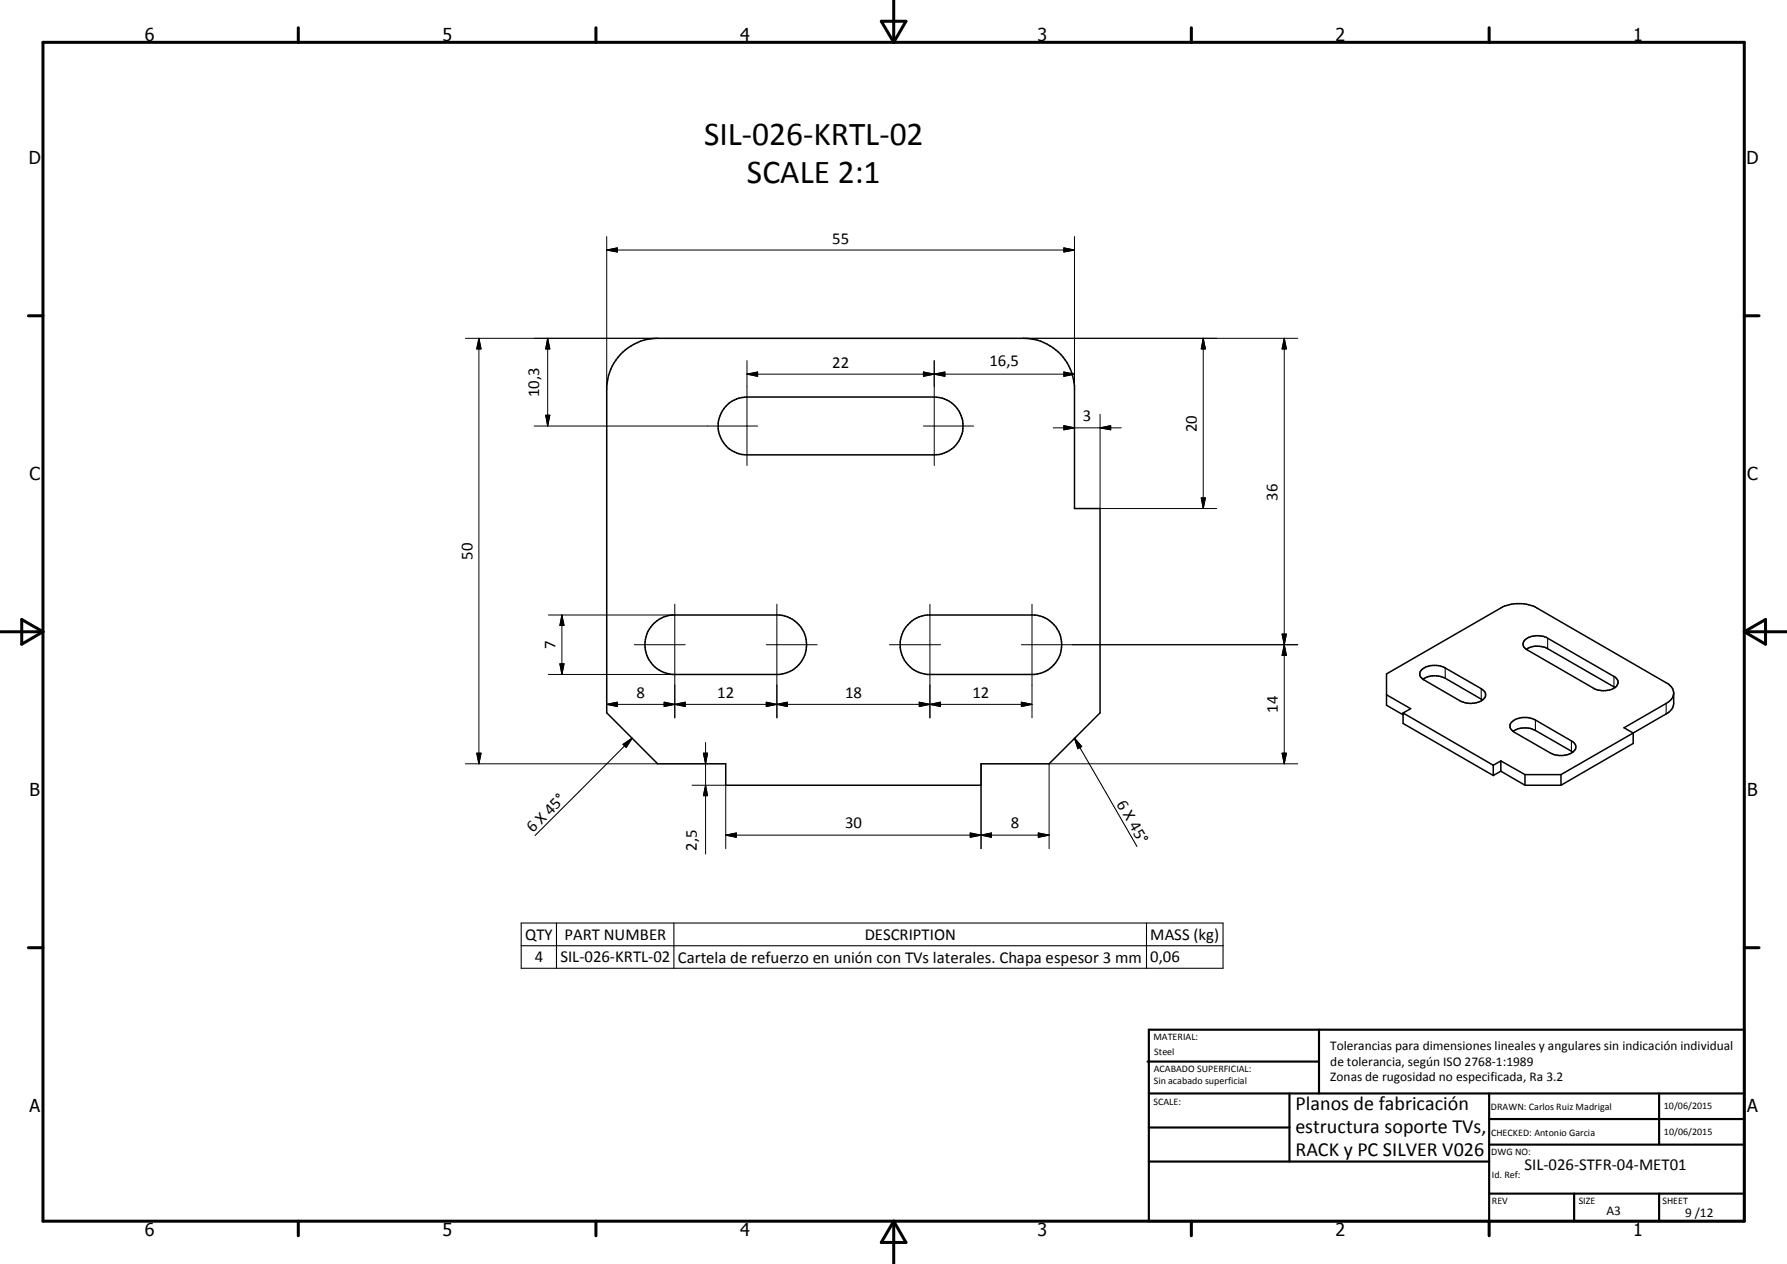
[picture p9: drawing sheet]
<svg xmlns="http://www.w3.org/2000/svg" width="420mm" height="297mm" viewBox="0 0 420 297" stroke-linecap="round" stroke-linejoin="round" font-family="sans-serif">
<g fill="none" stroke="#000" stroke-width=".35">
<path d="M145.9 83.3a12.2 12.2 0 0 1 8.7-3.8h86a12 12 0 0 1 12 11.2v28.8h6v48l-11.9 12h-16v5h-60.1v-5h-16l-11.9-12v-76.8a12.2 12.2 0 0 1 3.2-7.4zM171.1 95.1a6.8 6.8 0 0 1 4.5-1.8h44.1a6.8 6.8 0 0 1 6.7 6.8 6.8 6.8 0 0 1-6.7 6.8h-44.1a6.8 6.8 0 0 1-6.3-4.4 6.8 6.8 0 0 1 1.8-7.4zM153.4 146.8a7.1 7.1 0 0 1 4.6-2.3h25.3a7 7 0 0 1 6.3 7 7 7 0 0 1-6.3 7h-25.3a7 7 0 0 1-5.9-4.4 7 7 0 0 1 1.3-7.3zM213.9 146.3l.5-.4a7.2 7.2 0 0 1 3.6-1.4h25.3a7 7 0 0 1 6.3 7 7 7 0 0 1-6.3 7h-25.3a7 7 0 0 1-6-4.8 7 7 0 0 1 1.9-7.4zM334.3 157.4a5.1 5.1 0 0 1 5.5-.4l8.5 4.8a1.52 1.52 0 0 1 1 1.5 1.52 1.52 0 0 1-1 1.4 5.5 5.5 0 0 1-5 0l-8.5-4.9a1.44 1.44 0 0 1-.5-2.4zM334.5 159.6a5.3 5.3 0 0 1 5.3-.2l8.8 5.1M358.6 150.4a5 5 0 0 1 5.3-.4l15.6 9a1.45 1.45 0 0 1 1 1.3 1.45 1.45 0 0 1-1 1.4 5.1 5.1 0 0 1-4.9 0l-15.5-9a1.41 1.41 0 0 1-.5-2.3zM358.8 152.6a5.1 5.1 0 0 1 5.1-.2l15.8 9.2M326 163.3l5.7 3.2-1.8 1.1M329.9 167.6l21.2 12.2M329.9 167.6v2.4l21.2 12.2M351.1 179.8v2.4"/>
<path d="M352.9 178.8l5.7 3.2M352.9 178.8l-1.8 1M352.9 178.8v2.4M355.3 169.8a5 5 0 0 1 5.7-.6l8.5 4.9a1.55 1.55 0 0 1 1 1.7 1.55 1.55 0 0 1-1.4 1.3 5.3 5.3 0 0 1-4.6-.1l-8.7-5.1a1.36 1.36 0 0 1-.5-2.1zM355.8 171.9a5 5 0 0 1 5.2-.2l8.8 5M384 172.3l-17 9.7M384 172.3v2.4l-17 9.8M393.5 162.9a2.95 2.95 0 0 0-1.8-2.5l-30.4-17.5a9.2 9.2 0 0 0-8.4 0l-26.9 15.5v7.3l3.9 2.3M393.5 162.9a2.94 2.94 0 0 1-1.8 2.4l-9.9 5.7 2.2 1.3M393.5 162.9v2.4a2.94 2.94 0 0 1-1.8 2.5l-7.7 4.5M352.9 181.2l5.7 3.3M352.9 181.2l-1.8 1"/>
<path d="M358.6 184.5h8.4M358.6 182h8.4M358.6 182v2.5M367 182v2.5"/>
</g>
<g fill="none" stroke="#000" stroke-width=".25">
<path d="M339.8 157v2.4M363.9 150v2.4M379.5 159v2.4M146.5 174.9l2.1-1.4-1.4 2.1zM148.6 173.5l-22.8 22.8M252.6 173.5l1.7 1.9-.9 .5zM252.6 173.5l14.7 25.4M348.3 161.8v2.5M361 169.2v2.5M369.5 174.1v2.4M391.7 165.3v2.5M122.5 216.9h165.1v10.6h-165.1z"/>
<path d="M130.8 216.9v10.6M158.4 216.9v10.6M269.6 216.9v10.6M122.5 222.2h165.1"/>
</g>
<g fill="none" stroke="#000" stroke-width=".71">
<path d="M10.1 9.9h400v277.1h-400zM70.1 6.5v3.4M140.1 6.5v3.4M207.2 5h5.8l-2.9 4.9zM210.1 0v9.9M280.1 6.5v3.4M350.1 6.5v3.4M6.7 74.2h3.4M410.1 74.2h3.5M.1 148.5h10M5.1 145.6l5 2.9-5 2.9zM410.1 148.5h10"/>
<path d="M410.1 148.5l5-2.9v5.8zM6.7 222.7h3.4M410.1 222.7h3.5M70.1 287v3.4M140.1 287v3.4M210.1 287v10M210.1 287l2.9 5h-5.8zM280.1 287v3.4M350.1 287v3.4"/>
</g>
<g fill="none" stroke="#000" stroke-width=".51">
<path d="M269.8 249.5h40.3M270.1 242h140v45h-140zM270.1 257h140M303.2 257v16M310.1 242v15M350.1 257v30M390.1 257v12M270.1 265h33.1M270.1 273h80M350.1 269h60M350.1 263h60M350.1 280.5h60"/>
<path d="M370.1 280.5v6.5M390.1 280.5v6.5"/>
</g>
<g fill="none" stroke="#000" stroke-width=".24">
<path d="M142.7 58.8l2.4-.5v.9zM142.7 58.8h109.9M142.7 55.6v35.9M250.1 58.3l2.5 .5-2.5 .4zM252.6 55.6v35.9M109.4 79.5h45.2M112.6 79.5l.5 2.5h-1zM112.6 79.5v100M128.8 79.5l.5 2.5h-1zM128.8 79.5v20.6M240.6 79.5h64.5M282.9 79.5l.5 2.5h-1z"/>
<path d="M282.9 79.5v40M302 79.5l.5 2.5h-1.1zM302 79.5v100M128.3 97.6h1l-.5 2.5zM175.6 87.9l2.5-.5v1zM175.6 84.8v24.6M175.6 87.9h77M217.1 87.4l2.6 .5-2.6 .5zM219.7 87.9l2.5-.5v1zM219.7 84.8v24.6M250.1 87.4l2.5 .5-2.5 .5zM258.6 97.4v22.1h27.5"/>
<path d="M125.6 100.1h52.5M217.1 100.1h11.8M247.6 100.5h16M250.1 100l2.5 .5-2.5 .5zM258.6 100.5l2.5-.5v1zM282.4 117h1l-.5 2.5zM128.9 158.5h29.6M128.9 144.5h29.6M131.6 156h1l-.5 2.5zM132.1 144.5l.5 2.5h-1zM132.1 144.5v14M149.1 151.5h12"/>
<path d="M158.7 142v26.7M180.2 151.5h11.9M182.7 142v26.7M209.1 151.5h12M218.6 142v26.7M240.1 151.5h65M242.6 142v26.7M301.4 149h1.1l-.5 2.5zM301.4 149l1.1 5h-1.1l1.1-5zM302 151.5l.5 2.5h-1.1zM109.4 179.5h45.2M112.1 177h1l-.5 2.5z"/>
<path d="M142.7 165.5l2.4-.5v1zM142.7 165.5h99.9M156.2 165l2.5 .5-2.5 .5zM158.7 165.5l2.4-.5v1zM165.4 177h1l-.5 2.5zM165.9 174.5v26.2M180.2 165l2.5 .5-2.5 .5zM182.7 165.5l2.4-.5v1zM216.1 165l2.5 .5-2.5 .5zM216.1 165l5 1v-1l-5 1zM218.6 165.5l2.5-.5v1zM230.7 179.5v19.9"/>
<path d="M240.1 165l2.5 .5-2.5 .5zM301.4 177h1.1l-.5 2.5zM305.1 179.5h-58.4v19.9M162.7 184.5h7.9v14.9M165.9 184.5l.5 2.5h-1zM170.6 196.3l2.5-.6v1.1zM170.6 196.3h76.1M228.1 195.7l2.6 .6-2.6 .5zM230.7 196.3l2.4-.6v1.1zM244.1 195.7l2.6 .6-2.6 .5z"/>
</g>
<g fill="#000">
<path d="M142.7 58.8l2.4-.5v.9zM250.1 58.3l2.5 .5-2.5 .4zM112.6 79.5l.5 2.5h-1zM128.3 97.6h1l-.5 2.5zM128.8 79.5l.5 2.5h-1zM175.6 87.9l2.5-.5v1zM217.1 87.4l2.6 .5-2.6 .5zM219.7 87.9l2.5-.5v1zM250.1 87.4l2.5 .5-2.5 .5zM282.9 79.5l.5 2.5h-1zM302 79.5l.5 2.5h-1.1zM250.1 100l2.5 .5-2.5 .5z"/>
<path d="M258.6 100.5l2.5-.5v1zM282.4 117h1l-.5 2.5zM131.6 156h1l-.5 2.5zM132.1 144.5l.5 2.5h-1zM301.4 149h1.1l-.5 2.5zM302 151.5l.5 2.5h-1.1zM112.1 177h1l-.5 2.5zM142.7 165.5l2.4-.5v1zM146.5 174.9l2.1-1.4-1.4 2.1zM156.2 165l2.5 .5-2.5 .5zM158.7 165.5l2.4-.5v1zM165.4 177h1l-.5 2.5z"/>
<path d="M180.2 165l2.5 .5-2.5 .5zM182.7 165.5l2.4-.5v1zM216.1 165l2.5 .5-2.5 .5zM218.6 165.5l2.5-.5v1zM240.1 165l2.5 .5-2.5 .5zM252.6 173.5l1.7 1.9-.9 .5zM301.4 177h1.1l-.5 2.5zM165.9 184.5l.5 2.5h-1zM170.6 196.3l2.5-.6v1.1zM228.1 195.7l2.6 .6-2.6 .5zM230.7 196.3l2.4-.6v1.1zM244.1 195.7l2.6 .6-2.6 .5z"/>
</g>
<g font-size="7.9">
<text x="165.6" y="34">SIL-026-KRTL-02</text>
<text x="175.6" y="43">SCALE 2:1</text>
</g>
<g font-size="4.7">
<text x="304.6" y="260.8">Planos de fabricación</text>
<text x="304.6" y="266.2">estructura soporte TVs,</text>
<text x="304.6" y="271.6">RACK y PC SILVER V026</text>
</g>
<g font-size="4.2">
<text x="34" y="9.6">6</text>
<text x="104" y="9.6">5</text>
<text x="174" y="9.6">4</text>
<text x="244" y="9.6">3</text>
<text x="314" y="9.6">2</text>
<text x="384" y="9.6">1</text>
<text x="6.8" y="38.7">D</text>
<text x="410.6" y="38.7">D</text>
<text x="7" y="112.9">C</text>
<text x="410.8" y="112.9">C</text>
<text x="7" y="187.1">B</text>
<text x="410.8" y="187.1">B</text>
<text x="7" y="261.4">A</text>
<text x="410.8" y="261.4">A</text>
<text x="34" y="290.4">6</text>
<text x="104" y="290.4">5</text>
<text x="174" y="290.4">4</text>
<text x="244" y="290.4">3</text>
<text x="314" y="290.4">2</text>
<text x="384" y="290.4">1</text>
</g>
<g font-size="3.9">
<text x="195.7" y="57.2">55</text>
<text x="195.7" y="86.4">22</text>
<text x="232.7" y="85.9">16,5</text>
<text x="126.7" y="93.3" transform="rotate(-90 126.7 93.3)">10,3</text>
<text x="254.6" y="99">3</text>
<text x="281.4" y="101.5" transform="rotate(-90 281.4 101.5)">20</text>
<text x="300.4" y="117.6" transform="rotate(-90 300.4 117.6)">36</text>
<text x="111.1" y="131.5" transform="rotate(-90 111.1 131.5)">50</text>
<text x="130.6" y="152.5" transform="rotate(-90 130.6 152.5)">7</text>
<text x="149.7" y="164">8</text>
<text x="168.6" y="164">12</text>
<text x="198.7" y="164">18</text>
<text x="228.7" y="164">12</text>
<text x="300.4" y="167.5" transform="rotate(-90 300.4 167.5)">14</text>
<text x="262.5" y="188.9" transform="rotate(60 262.5 188.9)">6 X 45°</text>
<text x="125.3" y="195.8" transform="rotate(-45 125.3 195.8)">6 X 45°</text>
<text x="198.7" y="194.7">30</text>
<text x="237.6" y="194.7">8</text>
<text x="163.8" y="199.9" transform="rotate(-90 163.8 199.9)">2,5</text>
<text x="123.5" y="220.9">QTY</text>
<text x="132.7" y="220.9">PART NUMBER</text>
<text x="203.3" y="220.9">DESCRIPTION</text>
<text x="270.5" y="220.9">MASS (kg)</text>
<text x="125.7" y="226.1">4</text>
<text x="131.8" y="226.1">SIL-026-KRTL-02</text>
<text x="159.4" y="226.2">Cartela de refuerzo en unión con TVs laterales. Chapa espesor 3 mm</text>
<text x="270.5" y="226.1">0,06</text>
<text x="358.5" y="275">SIL-026-STFR-04-MET01</text>
</g>
<g font-size="3.1">
<text x="312.7" y="246.8">Tolerancias para dimensiones lineales y angulares sin indicación individual</text>
<text x="312.7" y="250.4">de tolerancia, según ISO 2768-1:1989</text>
<text x="312.7" y="254">Zonas de rugosidad no especificada, Ra 3.2</text>
<text x="377.7" y="285.6">A3</text>
<text x="396.2" y="285.9">9 /12</text>
</g>
<g font-size="2.4">
<text x="271.2" y="244.4">MATERIAL:</text>
<text x="271.3" y="252">ACABADO SUPERFICIAL:</text>
<text x="271.4" y="247.9">Steel</text>
<text x="271.3" y="254.6">Sin acabado superficial</text>
<text x="271.2" y="259.7">SCALE:</text>
<text x="350.6" y="260.8">DRAWN: Carlos Ruiz Madrigal</text>
<text x="391.2" y="260.6">10/06/2015</text>
<text x="350.6" y="267">CHECKED: Antonio Garcia</text>
<text x="391.2" y="266.7">10/06/2015</text>
<text x="350.6" y="271.4">DWG NO:</text>
<text x="350.8" y="276.9">Id. Ref:</text>
<text x="350.8" y="282.8">REV</text>
<text x="371.2" y="282.9">SIZE</text>
<text x="390.9" y="282.9">SHEET</text>
</g>
</svg>
